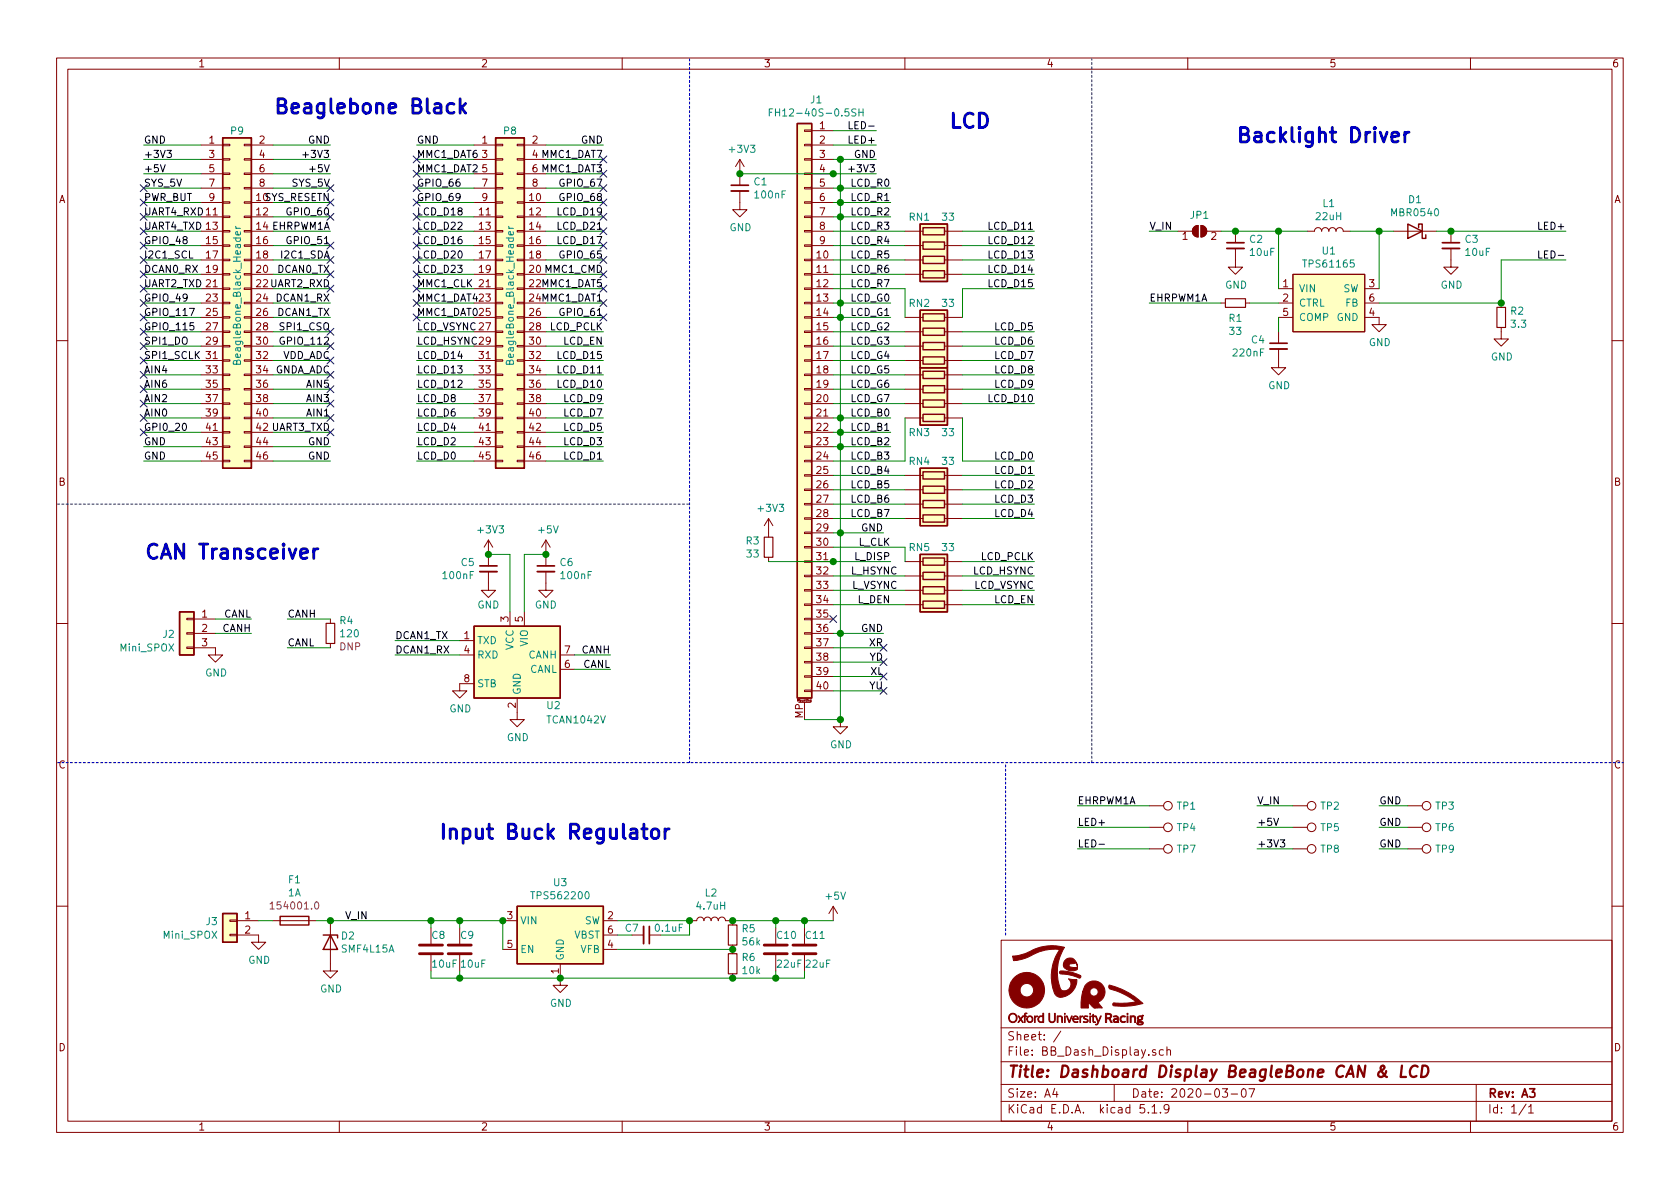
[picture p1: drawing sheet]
EESchema Schematic File Version 4
EELAYER 30 0
EELAYER END
$Descr A4 11693 8268
encoding utf-8
Sheet 1 1
Title "Dashboard Display BeagleBone CAN & LCD"
Date "2020-03-07"
Rev "A3"
Comp ""
Comment1 ""
Comment2 ""
Comment3 ""
Comment4 ""
$EndDescr
Wire Wire Line
	1900 1500 2300 1500
Wire Wire Line
	1000 1700 1400 1700
Wire Wire Line
	1000 2200 1400 2200
Wire Wire Line
	1000 2100 1400 2100
Wire Wire Line
	1000 2300 1400 2300
Wire Wire Line
	2900 1300 3300 1300
Wire Wire Line
	3800 1300 4200 1300
Wire Wire Line
	3800 1800 4200 1800
Wire Wire Line
	3800 1700 4200 1700
Wire Wire Line
	3800 1600 4200 1600
Wire Wire Line
	3800 1500 4200 1500
Wire Wire Line
	3800 1400 4200 1400
Wire Wire Line
	2900 1400 3300 1400
Wire Wire Line
	2900 1500 3300 1500
Wire Wire Line
	2900 1700 3300 1700
Wire Wire Line
	2900 1800 3300 1800
Text Label 1000 1700 0    50   ~ 0
GPIO_48
Text Label 2300 1500 2    50   ~ 0
GPIO_60
Text Label 1000 2100 0    50   ~ 0
GPIO_49
Text Label 1000 2200 0    50   ~ 0
GPIO_117
Text Label 1000 2300 0    50   ~ 0
GPIO_115
Text Label 2300 2400 2    50   ~ 0
GPIO_112
Text Label 2900 1300 0    50   ~ 0
GPIO_66
Text Label 2900 1400 0    50   ~ 0
GPIO_69
Text Label 2900 1500 0    50   ~ 0
LCD_D18
Text Label 2900 1700 0    50   ~ 0
LCD_D16
Text Label 2900 1800 0    50   ~ 0
LCD_D20
Text Label 4200 1300 2    50   ~ 0
GPIO_67
Text Label 4200 1400 2    50   ~ 0
GPIO_68
Text Label 4200 1500 2    50   ~ 0
LCD_D19
Text Label 4200 1600 2    50   ~ 0
LCD_D21
Text Label 4200 1700 2    50   ~ 0
LCD_D17
Text Label 4200 1800 2    50   ~ 0
GPIO_65
Text Label 4200 2200 2    50   ~ 0
GPIO_61
Wire Wire Line
	1000 2000 1400 2000
Wire Wire Line
	1000 1600 1400 1600
Wire Wire Line
	1000 1500 1400 1500
Wire Wire Line
	1000 2400 1400 2400
Wire Wire Line
	1000 2500 1400 2500
Wire Wire Line
	1000 2600 1400 2600
Wire Wire Line
	1000 2700 1400 2700
Wire Wire Line
	1000 2800 1400 2800
Wire Wire Line
	1000 2900 1400 2900
Wire Wire Line
	1000 3000 1400 3000
Wire Wire Line
	1900 3000 2300 3000
Wire Wire Line
	1900 2900 2300 2900
Wire Wire Line
	1900 2800 2300 2800
Wire Wire Line
	1900 2700 2300 2700
Wire Wire Line
	1900 2300 2300 2300
Wire Wire Line
	1900 2200 2300 2200
Wire Wire Line
	1900 2100 2300 2100
Wire Wire Line
	1900 2000 2300 2000
Wire Wire Line
	1900 1700 2300 1700
Wire Wire Line
	1900 1600 2300 1600
Text Label 2300 1600 2    50   ~ 0
EHRPWM1A
Text Label 2300 1700 2    50   ~ 0
GPIO_51
Wire Wire Line
	2900 1600 3300 1600
Wire Wire Line
	2900 1200 3300 1200
Wire Wire Line
	2900 1100 3300 1100
Wire Wire Line
	3800 1100 4200 1100
Wire Wire Line
	3800 1200 4200 1200
Wire Wire Line
	3800 1900 4200 1900
Wire Wire Line
	3800 2000 4200 2000
Wire Wire Line
	2900 2100 3300 2100
Wire Wire Line
	2900 2000 3300 2000
Wire Wire Line
	2900 1900 3300 1900
Wire Wire Line
	2900 2200 3300 2200
Text Label 2900 1600 0    50   ~ 0
LCD_D22
Text Label 2900 1900 0    50   ~ 0
LCD_D23
Text Label 4200 1900 2    50   ~ 0
MMC1_CMD
Text Label 4200 2000 2    50   ~ 0
MMC1_DAT5
Text Label 4200 2100 2    50   ~ 0
MMC1_DAT1
Text Label 2900 2100 0    50   ~ 0
MMC1_DAT4
Text Label 2900 2200 0    50   ~ 0
MMC1_DAT0
Text Label 2900 2000 0    50   ~ 0
MMC1_CLK
Text Label 4200 1100 2    50   ~ 0
MMC1_DAT7
Text Label 4200 1200 2    50   ~ 0
MMC1_DAT3
Text Label 2900 1100 0    50   ~ 0
MMC1_DAT6
Text Label 2900 1200 0    50   ~ 0
MMC1_DAT2
Text Label 2300 2000 2    50   ~ 0
UART2_RXD
Text Label 2300 2100 2    50   ~ 0
DCAN1_RX
Text Label 2300 2200 2    50   ~ 0
DCAN1_TX
Text Label 2300 2300 2    50   ~ 0
SPI1_CSO
Text Label 1000 1500 0    50   ~ 0
UART4_RXD
Text Label 1000 1600 0    50   ~ 0
UART4_TXD
Text Label 1000 2000 0    50   ~ 0
UART2_TXD
Text Label 1000 2400 0    50   ~ 0
SPI1_DO
Text Label 1000 2500 0    50   ~ 0
SPI1_SCLK
Text Label 1000 2600 0    50   ~ 0
AIN4
Text Label 1000 2700 0    50   ~ 0
AIN6
Text Label 1000 2800 0    50   ~ 0
AIN2
Text Label 1000 2900 0    50   ~ 0
AIN0
Text Label 1000 3000 0    50   ~ 0
GPI0_20
Text Label 2300 3000 2    50   ~ 0
UART3_TXD
Text Label 2300 2900 2    50   ~ 0
AIN1
Text Label 2300 2800 2    50   ~ 0
AIN3
Text Label 2300 2700 2    50   ~ 0
AIN5
Wire Wire Line
	4200 2100 3800 2100
Wire Wire Line
	3800 2200 4200 2200
NoConn ~ 2300 2700
NoConn ~ 1000 2700
NoConn ~ 1000 2600
NoConn ~ 2300 3000
NoConn ~ 4200 1900
NoConn ~ 4200 2100
NoConn ~ 4200 2000
NoConn ~ 2900 2000
NoConn ~ 2900 2100
NoConn ~ 2900 2200
NoConn ~ 2300 2300
NoConn ~ 1000 2500
NoConn ~ 1000 2400
NoConn ~ 4200 1200
NoConn ~ 4200 1100
NoConn ~ 2900 1200
NoConn ~ 2900 1100
NoConn ~ 1000 3000
Wire Wire Line
	1000 1900 1400 1900
Text Label 1000 1900 0    50   ~ 0
DCAN0_RX
Wire Wire Line
	1900 1900 2300 1900
Text Label 2300 1900 2    50   ~ 0
DCAN0_TX
Wire Wire Line
	1400 1800 1000 1800
Wire Wire Line
	1900 1800 2300 1800
Text Label 2300 1800 2    50   ~ 0
I2C1_SDA
Text Label 1000 1800 0    50   ~ 0
I2C1_SCL
NoConn ~ 4200 1300
Wire Wire Line
	1900 2400 2300 2400
Text Label 6200 2100 2    50   ~ 0
LCD_G0
Text Label 6200 2200 2    50   ~ 0
LCD_G1
Text Label 6200 2300 2    50   ~ 0
LCD_G2
Text Label 6200 2400 2    50   ~ 0
LCD_G3
Text Label 6200 2500 2    50   ~ 0
LCD_G4
Text Label 6200 2600 2    50   ~ 0
LCD_G5
Text Label 6200 2700 2    50   ~ 0
LCD_G6
Text Label 6200 2800 2    50   ~ 0
LCD_G7
Text Label 6200 2900 2    50   ~ 0
LCD_B0
Text Label 6200 3000 2    50   ~ 0
LCD_B1
Text Label 6200 3100 2    50   ~ 0
LCD_B2
Text Label 6200 3200 2    50   ~ 0
LCD_B3
Text Label 6200 3300 2    50   ~ 0
LCD_B4
Text Label 6200 3400 2    50   ~ 0
LCD_B5
Text Label 6200 3500 2    50   ~ 0
LCD_B6
Text Label 6200 3600 2    50   ~ 0
LCD_B7
Text Label 6200 3800 2    50   ~ 0
L_CLK
Text Label 6200 3900 2    50   ~ 0
L_DISP
Text Label 6250 4000 2    50   ~ 0
L_HSYNC
Text Label 6250 4100 2    50   ~ 0
L_VSYNC
Text Label 6200 4200 2    50   ~ 0
L_DEN
NoConn ~ 5800 4300
Wire Wire Line
	6100 900  5800 900 
Wire Wire Line
	6100 1000 5800 1000
Wire Wire Line
	6200 1300 5850 1300
Wire Wire Line
	6200 1400 5850 1400
Wire Wire Line
	6200 2100 5850 2100
Wire Wire Line
	6200 2200 5850 2200
Wire Wire Line
	6200 2900 5850 2900
Wire Wire Line
	6200 3000 5850 3000
Wire Wire Line
	6200 3100 5850 3100
Wire Wire Line
	6150 3700 5850 3700
Wire Wire Line
	3800 1000 4200 1000
Wire Wire Line
	3300 1000 2900 1000
Wire Wire Line
	2300 1000 1900 1000
Wire Wire Line
	1900 1100 2300 1100
Wire Wire Line
	1900 1200 2300 1200
Wire Wire Line
	2300 1300 1900 1300
Wire Wire Line
	1000 1000 1400 1000
Wire Wire Line
	1400 1100 1000 1100
Wire Wire Line
	1400 1200 1000 1200
Wire Wire Line
	1000 1300 1400 1300
Text Label 1000 1400 0    50   ~ 0
PWR_BUT
Wire Wire Line
	1400 1400 1000 1400
Text Label 2300 1400 2    50   ~ 0
SYS_RESETN
Wire Wire Line
	2300 1400 1900 1400
Wire Wire Line
	2300 3100 1900 3100
Wire Wire Line
	2300 3200 1900 3200
Wire Wire Line
	1000 3100 1400 3100
Wire Wire Line
	1000 3200 1400 3200
Text Label 2300 2500 2    50   ~ 0
VDD_ADC
Text Label 2300 2600 2    50   ~ 0
GNDA_ADC
Wire Wire Line
	2300 2600 1900 2600
Wire Wire Line
	1900 2500 2300 2500
NoConn ~ 2300 2500
NoConn ~ 2300 2600
Text Label 2900 2300 0    50   ~ 0
LCD_VSYNC
Text Label 2900 2400 0    50   ~ 0
LCD_HSYNC
Wire Wire Line
	2900 2300 3300 2300
Wire Wire Line
	3300 2400 2900 2400
Text Label 4200 3200 2    50   ~ 0
LCD_D1
Wire Wire Line
	4200 3200 3800 3200
Text Label 4200 2500 2    50   ~ 0
LCD_D15
Wire Wire Line
	4200 2500 3800 2500
Text Label 4200 2600 2    50   ~ 0
LCD_D11
Wire Wire Line
	4200 2600 3800 2600
Text Label 4200 2700 2    50   ~ 0
LCD_D10
Wire Wire Line
	4200 2700 3800 2700
Text Label 4200 2800 2    50   ~ 0
LCD_D9
Wire Wire Line
	4200 2800 3800 2800
Text Label 4200 2900 2    50   ~ 0
LCD_D7
Wire Wire Line
	4200 2900 3800 2900
Text Label 4200 3000 2    50   ~ 0
LCD_D5
Wire Wire Line
	4200 3000 3800 3000
Text Label 4200 3100 2    50   ~ 0
LCD_D3
Wire Wire Line
	4200 3100 3800 3100
Text Label 2900 3200 0    50   ~ 0
LCD_D0
Wire Wire Line
	2900 3200 3300 3200
Text Label 2900 2500 0    50   ~ 0
LCD_D14
Wire Wire Line
	2900 2500 3300 2500
Text Label 2900 2600 0    50   ~ 0
LCD_D13
Wire Wire Line
	2900 2600 3300 2600
Text Label 2900 2700 0    50   ~ 0
LCD_D12
Wire Wire Line
	2900 2700 3300 2700
Text Label 2900 2800 0    50   ~ 0
LCD_D8
Wire Wire Line
	2900 2800 3300 2800
Text Label 2900 2900 0    50   ~ 0
LCD_D6
Wire Wire Line
	2900 2900 3300 2900
Text Label 2900 3000 0    50   ~ 0
LCD_D4
Wire Wire Line
	2900 3000 3300 3000
Text Label 2900 3100 0    50   ~ 0
LCD_D2
Wire Wire Line
	2900 3100 3300 3100
Text Label 4200 2400 2    50   ~ 0
LCD_EN
Text Label 4200 2300 2    50   ~ 0
LCD_PCLK
Wire Wire Line
	4200 2300 3800 2300
Wire Wire Line
	3800 2400 4200 2400
NoConn ~ 4200 2200
NoConn ~ 4200 1800
NoConn ~ 2900 1300
NoConn ~ 2900 1400
NoConn ~ 4200 1400
NoConn ~ 1000 1400
NoConn ~ 2300 1400
NoConn ~ 2300 1500
NoConn ~ 1000 1500
NoConn ~ 1000 1600
NoConn ~ 1000 1700
NoConn ~ 2300 1700
NoConn ~ 2300 1800
NoConn ~ 1000 1800
NoConn ~ 2300 2000
NoConn ~ 1000 2000
NoConn ~ 1000 1900
NoConn ~ 2300 1900
NoConn ~ 2300 2400
NoConn ~ 1000 2300
NoConn ~ 1000 2100
NoConn ~ 1000 2200
Text Label 7200 3200 2    50   ~ 0
LCD_D0
Text Label 7200 3300 2    50   ~ 0
LCD_D1
Text Label 7200 3400 2    50   ~ 0
LCD_D2
Text Label 7200 3500 2    50   ~ 0
LCD_D3
Text Label 7200 3600 2    50   ~ 0
LCD_D4
Text Label 7200 2300 2    50   ~ 0
LCD_D5
Text Label 7200 2400 2    50   ~ 0
LCD_D6
Text Label 7200 2500 2    50   ~ 0
LCD_D7
Text Label 7200 2600 2    50   ~ 0
LCD_D8
Text Label 7200 2700 2    50   ~ 0
LCD_D9
Text Label 7200 2800 2    50   ~ 0
LCD_D10
Text Label 7200 1600 2    50   ~ 0
LCD_D11
Text Label 7200 1700 2    50   ~ 0
LCD_D12
Text Label 7200 1800 2    50   ~ 0
LCD_D13
Text Label 7200 1900 2    50   ~ 0
LCD_D14
Text Label 7200 2000 2    50   ~ 0
LCD_D15
$Comp
L power:+3V3 #PWR08
U 1 1
P 5350 3700
F 0 "#PWR08" H 5350 3550 50  0001 C CNN
F 1 "+3V3" H 5365 3873 50  0000 C CNN
F 2 "" H 5350 3700 50  0001 C CNN
F 3 "" H 5350 3700 50  0001 C CNN
	1    5350 3700
	1    0    0    -1  
$EndComp
Text Label 7200 3900 2    50   ~ 0
LCD_PCLK
Text Label 7200 4000 2    50   ~ 0
LCD_HSYNC
Text Label 7200 4100 2    50   ~ 0
LCD_VSYNC
Text Label 7200 4200 2    50   ~ 0
LCD_EN
$Comp
L power:GND #PWR02
U 1 1
P 5150 1400
F 0 "#PWR02" H 5150 1150 50  0001 C CNN
F 1 "GND" H 5155 1227 50  0000 C CNN
F 2 "" H 5150 1400 50  0001 C CNN
F 3 "" H 5150 1400 50  0001 C CNN
	1    5150 1400
	1    0    0    -1  
$EndComp
$Comp
L power:+3V3 #PWR01
U 1 1
P 5150 1200
F 0 "#PWR01" H 5150 1050 50  0001 C CNN
F 1 "+3V3" H 5165 1373 50  0000 C CNN
F 2 "" H 5150 1200 50  0001 C CNN
F 3 "" H 5150 1200 50  0001 C CNN
	1    5150 1200
	1    0    0    -1  
$EndComp
Connection ~ 5150 1200
Text Notes 1900 800  0    100  ~ 20
Beaglebone Black
Text Notes 6600 900  0    100  ~ 20
LCD
Wire Notes Line
	7600 5300 7600 400 
Wire Notes Line
	400  3500 4800 3500
Wire Notes Line
	400  5300 11300 5300
Text Notes 3050 5850 0    100  ~ 20
Input Buck Regulator
Wire Notes Line
	7000 6500 7000 5300
Wire Wire Line
	7500 5600 8000 5600
Text Label 7500 5600 0    50   ~ 0
EHRPWM1A
Text Label 7500 5900 0    50   ~ 0
LED-
Text Label 7500 5750 0    50   ~ 0
LED+
Wire Wire Line
	8000 5750 7500 5750
Wire Wire Line
	7500 5900 8000 5900
Text Label 2300 3200 2    50   ~ 0
GND
Text Label 2300 3100 2    50   ~ 0
GND
Text Label 1000 3200 0    50   ~ 0
GND
Text Label 1000 3100 0    50   ~ 0
GND
Text Label 2300 1100 2    50   ~ 0
+3V3
Text Label 2300 1200 2    50   ~ 0
+5V
Text Label 2300 1300 2    50   ~ 0
SYS_5V
Text Label 1000 1300 0    50   ~ 0
SYS_5V
Text Label 1000 1200 0    50   ~ 0
+5V
Text Label 1000 1100 0    50   ~ 0
+3V3
Text Label 1000 1000 0    50   ~ 0
GND
Text Label 2900 1000 0    50   ~ 0
GND
Text Label 4200 1000 2    50   ~ 0
GND
Text Label 2300 1000 2    50   ~ 0
GND
Text Label 6100 1000 2    50   ~ 0
LED+
Text Label 6100 900  2    50   ~ 0
LED-
Text Label 6100 1100 2    50   ~ 0
GND
Text Label 6100 1200 2    50   ~ 0
+3V3
Text Label 6150 3700 2    50   ~ 0
GND
Text Label 6150 4400 2    50   ~ 0
GND
Text Label 8750 5750 0    50   ~ 0
+5V
Text Label 8750 5900 0    50   ~ 0
+3V3
Text Label 9600 5600 0    50   ~ 0
GND
Wire Wire Line
	9000 5600 8750 5600
Wire Wire Line
	8750 5750 9000 5750
Wire Wire Line
	9000 5900 8750 5900
Wire Wire Line
	9800 5600 9600 5600
Text Label 9600 5750 0    50   ~ 0
GND
Wire Wire Line
	9800 5750 9600 5750
Text Label 9600 5900 0    50   ~ 0
GND
Wire Wire Line
	9800 5900 9600 5900
Wire Notes Line
	4800 400  4800 5300
Wire Wire Line
	6100 1200 5800 1200
Connection ~ 5800 1200
Wire Wire Line
	5800 3900 5350 3900
Connection ~ 5800 3900
Wire Wire Line
	6100 1100 5850 1100
Wire Wire Line
	6150 4400 5850 4400
Text Label 6150 4500 2    50   ~ 0
XR
Text Label 6150 4600 2    50   ~ 0
YD
Text Label 6150 4700 2    50   ~ 0
XL
Text Label 6150 4800 2    50   ~ 0
YU
$Comp
L power:GND #PWR016
U 1 1
P 5850 5000
F 0 "#PWR016" H 5850 4750 50  0001 C CNN
F 1 "GND" H 5855 4827 50  0000 C CNN
F 2 "" H 5850 5000 50  0001 C CNN
F 3 "" H 5850 5000 50  0001 C CNN
	1    5850 5000
	1    0    0    -1  
$EndComp
NoConn ~ 1000 2800
NoConn ~ 1000 2900
NoConn ~ 2300 2900
NoConn ~ 2300 2800
NoConn ~ 2900 1500
NoConn ~ 2900 1600
NoConn ~ 2900 1700
NoConn ~ 2900 1800
NoConn ~ 2900 1900
NoConn ~ 4200 1700
NoConn ~ 4200 1600
NoConn ~ 4200 1500
NoConn ~ 1000 1300
NoConn ~ 2300 1300
Text Label 6200 2000 2    50   ~ 0
LCD_R7
Text Label 6200 1900 2    50   ~ 0
LCD_R6
Text Label 6200 1800 2    50   ~ 0
LCD_R5
Text Label 6200 1700 2    50   ~ 0
LCD_R4
Text Label 6200 1600 2    50   ~ 0
LCD_R3
Text Label 6200 1500 2    50   ~ 0
LCD_R2
Text Label 6200 1400 2    50   ~ 0
LCD_R1
Text Label 6200 1300 2    50   ~ 0
LCD_R0
Wire Wire Line
	6150 4500 5800 4500
Wire Wire Line
	5800 4600 6150 4600
Wire Wire Line
	6150 4700 5800 4700
Wire Wire Line
	5800 4800 6150 4800
NoConn ~ 6150 4500
NoConn ~ 6150 4600
NoConn ~ 6150 4700
NoConn ~ 6150 4800
Wire Wire Line
	6700 1600 7200 1600
Wire Wire Line
	5800 1600 6300 1600
Wire Wire Line
	5800 1700 6300 1700
Wire Wire Line
	5800 1800 6300 1800
Wire Wire Line
	6700 1900 7200 1900
Wire Wire Line
	6700 1800 7200 1800
Wire Wire Line
	6700 1700 7200 1700
Wire Wire Line
	6200 1500 5850 1500
Wire Wire Line
	5800 1900 6300 1900
Wire Wire Line
	6300 2000 6300 2200
Wire Wire Line
	5800 2000 6300 2000
Wire Wire Line
	5800 2300 6300 2300
Wire Wire Line
	5800 2400 6300 2400
Wire Wire Line
	5800 2500 6300 2500
Wire Wire Line
	6700 2500 7200 2500
Wire Wire Line
	6700 2400 7200 2400
Wire Wire Line
	6700 2300 7200 2300
Wire Wire Line
	5800 2600 6300 2600
Wire Wire Line
	5800 2700 6300 2700
Wire Wire Line
	5800 2800 6300 2800
Wire Wire Line
	6700 2800 7200 2800
Wire Wire Line
	6700 2700 7200 2700
Wire Wire Line
	6700 2600 7200 2600
Wire Wire Line
	6300 3200 6300 2900
Wire Wire Line
	5800 3200 6300 3200
Wire Wire Line
	6700 2900 6700 3200
Wire Wire Line
	6700 3200 7200 3200
Wire Wire Line
	6700 3300 7200 3300
Wire Wire Line
	5800 3600 6300 3600
Wire Wire Line
	6700 3600 7200 3600
Wire Wire Line
	6700 3500 7200 3500
Wire Wire Line
	6700 3400 7200 3400
Wire Wire Line
	5800 3300 6300 3300
Wire Wire Line
	5800 3400 6300 3400
Wire Wire Line
	5800 3500 6300 3500
Wire Wire Line
	6700 2200 6700 2000
Wire Wire Line
	6700 2000 7200 2000
Wire Wire Line
	6700 3900 7200 3900
Wire Wire Line
	6700 4000 7200 4000
Wire Wire Line
	6700 4100 7200 4100
Wire Wire Line
	6700 4200 7200 4200
Wire Wire Line
	6300 3900 6300 3800
Wire Wire Line
	5800 3800 6300 3800
Wire Wire Line
	5800 4000 6300 4000
Wire Wire Line
	5800 4100 6300 4100
Wire Wire Line
	5800 4200 6300 4200
Wire Wire Line
	5800 3900 6200 3900
Connection ~ 5850 1300
Wire Wire Line
	5850 1300 5800 1300
Wire Wire Line
	5850 1300 5850 1400
Wire Wire Line
	5850 5000 5600 5000
Connection ~ 5850 5000
Connection ~ 5850 1400
Wire Wire Line
	5850 1400 5800 1400
Wire Wire Line
	5850 1400 5850 1500
Connection ~ 5850 1500
Wire Wire Line
	5850 1500 5800 1500
Wire Wire Line
	5850 1500 5850 2100
Connection ~ 5850 2100
Wire Wire Line
	5850 2100 5800 2100
Wire Wire Line
	5850 2100 5850 2200
Connection ~ 5850 2200
Wire Wire Line
	5850 2200 5800 2200
Wire Wire Line
	5850 2200 5850 2900
Connection ~ 5850 2900
Wire Wire Line
	5850 2900 5800 2900
Wire Wire Line
	5850 2900 5850 3000
Connection ~ 5850 3000
Wire Wire Line
	5850 3000 5800 3000
Wire Wire Line
	5850 3000 5850 3100
Connection ~ 5850 3100
Wire Wire Line
	5850 3100 5800 3100
Wire Wire Line
	5850 3100 5850 3700
Connection ~ 5850 3700
Wire Wire Line
	5850 3700 5800 3700
Wire Wire Line
	5850 3700 5850 4400
Connection ~ 5850 4400
Wire Wire Line
	5850 4400 5800 4400
Wire Wire Line
	5850 4400 5850 5000
Wire Wire Line
	5850 1300 5850 1100
Connection ~ 5850 1100
Wire Wire Line
	5850 1100 5800 1100
Wire Wire Line
	5150 1200 5800 1200
Wire Wire Line
	4800 6400 4800 6500
Wire Wire Line
	4800 6500 4600 6500
Wire Wire Line
	4400 6500 4300 6500
Wire Wire Line
	4800 6400 4300 6400
Connection ~ 4800 6400
Wire Wire Line
	5100 6600 4300 6600
Connection ~ 5100 6600
Wire Wire Line
	3500 6600 3500 6400
Connection ~ 5100 6400
Wire Wire Line
	3900 6800 5100 6800
Connection ~ 5100 6800
Wire Wire Line
	5100 6800 5400 6800
$Comp
L power:+5V #PWR017
U 1 1
P 5800 6400
F 0 "#PWR017" H 5800 6250 50  0001 C CNN
F 1 "+5V" H 5815 6573 50  0000 C CNN
F 2 "" H 5800 6400 50  0001 C CNN
F 3 "" H 5800 6400 50  0001 C CNN
	1    5800 6400
	1    0    0    -1  
$EndComp
Wire Wire Line
	5600 6800 5400 6800
Connection ~ 5400 6800
Wire Wire Line
	5400 6800 5400 6750
Wire Wire Line
	5600 6750 5600 6800
Wire Wire Line
	5100 6400 5400 6400
Wire Wire Line
	5600 6450 5600 6400
Connection ~ 5600 6400
Wire Wire Line
	5600 6400 5800 6400
Wire Wire Line
	5400 6450 5400 6400
Connection ~ 5400 6400
Wire Wire Line
	5400 6400 5600 6400
Connection ~ 3500 6400
Wire Wire Line
	3000 6400 3200 6400
Wire Wire Line
	3200 6400 3200 6450
Connection ~ 3200 6400
Wire Wire Line
	3200 6400 3500 6400
Wire Wire Line
	3000 6400 3000 6450
Wire Wire Line
	3900 6800 3200 6800
Wire Wire Line
	3200 6800 3200 6750
Connection ~ 3900 6800
Wire Wire Line
	3000 6800 3000 6750
Wire Wire Line
	3000 6800 3200 6800
Connection ~ 3200 6800
$Comp
L power:GND #PWR020
U 1 1
P 3900 6800
F 0 "#PWR020" H 3900 6550 50  0001 C CNN
F 1 "GND" H 3905 6627 50  0000 C CNN
F 2 "" H 3900 6800 50  0001 C CNN
F 3 "" H 3900 6800 50  0001 C CNN
	1    3900 6800
	1    0    0    -1  
$EndComp
Wire Wire Line
	1900 6400 1800 6400
Wire Wire Line
	2300 6400 2200 6400
Wire Wire Line
	2300 6400 3000 6400
Connection ~ 2300 6400
Connection ~ 3000 6400
$Comp
L power:GND #PWR018
U 1 1
P 1800 6500
F 0 "#PWR018" H 1800 6250 50  0001 C CNN
F 1 "GND" H 1805 6327 50  0000 C CNN
F 2 "" H 1800 6500 50  0001 C CNN
F 3 "" H 1800 6500 50  0001 C CNN
	1    1800 6500
	1    0    0    -1  
$EndComp
$Comp
L power:GND #PWR019
U 1 1
P 2300 6700
F 0 "#PWR019" H 2300 6450 50  0001 C CNN
F 1 "GND" H 2305 6527 50  0000 C CNN
F 2 "" H 2300 6700 50  0001 C CNN
F 3 "" H 2300 6700 50  0001 C CNN
	1    2300 6700
	1    0    0    -1  
$EndComp
Text Label 2400 6400 0    50   ~ 0
V_IN
$Comp
L power:GND #PWR03
U 1 1
P 8600 1800
F 0 "#PWR03" H 8600 1550 50  0001 C CNN
F 1 "GND" H 8605 1627 50  0000 C CNN
F 2 "" H 8600 1800 50  0001 C CNN
F 3 "" H 8600 1800 50  0001 C CNN
	1    8600 1800
	1    0    0    -1  
$EndComp
Text Label 8000 2100 0    50   ~ 0
EHRPWM1A
Wire Wire Line
	8900 2100 8700 2100
Text Notes 8600 1000 0    100  ~ 20
Backlight Driver
Text Label 10900 1800 2    50   ~ 0
LED-
Text Label 10900 1600 2    50   ~ 0
LED+
Wire Wire Line
	9600 1600 9600 2000
Wire Wire Line
	8500 1600 8600 1600
Connection ~ 8900 1600
Wire Wire Line
	9600 1600 9400 1600
Wire Wire Line
	8900 1600 9100 1600
Connection ~ 8600 1600
Wire Wire Line
	8600 1600 8900 1600
Wire Wire Line
	8900 1600 8900 2000
$Comp
L power:GND #PWR05
U 1 1
P 9600 2200
F 0 "#PWR05" H 9600 1950 50  0001 C CNN
F 1 "GND" H 9605 2027 50  0000 C CNN
F 2 "" H 9600 2200 50  0001 C CNN
F 3 "" H 9600 2200 50  0001 C CNN
	1    9600 2200
	1    0    0    -1  
$EndComp
$Comp
L power:GND #PWR07
U 1 1
P 8900 2500
F 0 "#PWR07" H 8900 2250 50  0001 C CNN
F 1 "GND" H 8905 2327 50  0000 C CNN
F 2 "" H 8900 2500 50  0001 C CNN
F 3 "" H 8900 2500 50  0001 C CNN
	1    8900 2500
	1    0    0    -1  
$EndComp
Wire Wire Line
	8000 2100 8500 2100
Connection ~ 10100 1600
$Comp
L power:GND #PWR04
U 1 1
P 10100 1800
F 0 "#PWR04" H 10100 1550 50  0001 C CNN
F 1 "GND" H 10105 1627 50  0000 C CNN
F 2 "" H 10100 1800 50  0001 C CNN
F 3 "" H 10100 1800 50  0001 C CNN
	1    10100 1800
	1    0    0    -1  
$EndComp
Wire Wire Line
	10100 1600 10900 1600
Wire Wire Line
	8900 2300 8900 2200
Wire Wire Line
	10900 1800 10450 1800
Wire Wire Line
	10450 1800 10450 2100
Wire Wire Line
	9600 2100 10450 2100
Connection ~ 10450 2100
$Comp
L power:GND #PWR06
U 1 1
P 10450 2300
F 0 "#PWR06" H 10450 2050 50  0001 C CNN
F 1 "GND" H 10455 2127 50  0000 C CNN
F 2 "" H 10450 2300 50  0001 C CNN
F 3 "" H 10450 2300 50  0001 C CNN
	1    10450 2300
	1    0    0    -1  
$EndComp
Wire Wire Line
	10000 1600 10100 1600
Wire Wire Line
	9700 1600 9600 1600
Connection ~ 9600 1600
Text Label 8000 1600 0    50   ~ 0
V_IN
Wire Wire Line
	8000 1600 8200 1600
Text Label 2750 4550 0    50   ~ 0
DCAN1_RX
Text Label 2750 4450 0    50   ~ 0
DCAN1_TX
$Comp
L power:+5V #PWR010
U 1 1
P 3800 3850
F 0 "#PWR010" H 3800 3700 50  0001 C CNN
F 1 "+5V" H 3815 4023 50  0000 C CNN
F 2 "" H 3800 3850 50  0001 C CNN
F 3 "" H 3800 3850 50  0001 C CNN
	1    3800 3850
	1    0    0    -1  
$EndComp
Text Label 1750 4400 2    50   ~ 0
CANH
Text Label 1750 4300 2    50   ~ 0
CANL
Wire Wire Line
	1750 4400 1500 4400
Wire Wire Line
	1750 4300 1500 4300
Text Notes 1000 3900 0    100  ~ 20
CAN Transceiver
Wire Wire Line
	3800 3850 3650 3850
Wire Wire Line
	3650 3850 3650 4250
$Comp
L power:GND #PWR012
U 1 1
P 3800 4050
F 0 "#PWR012" H 3800 3800 50  0001 C CNN
F 1 "GND" H 3800 3900 50  0000 C CNN
F 2 "" H 3800 4050 50  0001 C CNN
F 3 "" H 3800 4050 50  0001 C CNN
	1    3800 4050
	1    0    0    -1  
$EndComp
$Comp
L power:GND #PWR011
U 1 1
P 3400 4050
F 0 "#PWR011" H 3400 3800 50  0001 C CNN
F 1 "GND" H 3400 3900 50  0000 C CNN
F 2 "" H 3400 4050 50  0001 C CNN
F 3 "" H 3400 4050 50  0001 C CNN
	1    3400 4050
	1    0    0    -1  
$EndComp
$Comp
L power:+3V3 #PWR09
U 1 1
P 3400 3850
F 0 "#PWR09" H 3400 3700 50  0001 C CNN
F 1 "+3V3" H 3415 4023 50  0000 C CNN
F 2 "" H 3400 3850 50  0001 C CNN
F 3 "" H 3400 3850 50  0001 C CNN
	1    3400 3850
	1    0    0    -1  
$EndComp
Wire Wire Line
	4250 4650 4000 4650
Wire Wire Line
	4000 4550 4250 4550
Text Label 4250 4650 2    50   ~ 0
CANL
Text Label 4250 4550 2    50   ~ 0
CANH
Wire Wire Line
	2000 4500 2300 4500
Wire Wire Line
	2300 4300 2000 4300
Text Label 2000 4500 0    50   ~ 0
CANL
Text Label 2000 4300 0    50   ~ 0
CANH
$Comp
L power:GND #PWR015
U 1 1
P 3600 4950
F 0 "#PWR015" H 3600 4700 50  0001 C CNN
F 1 "GND" H 3605 4777 50  0000 C CNN
F 2 "" H 3600 4950 50  0001 C CNN
F 3 "" H 3600 4950 50  0001 C CNN
	1    3600 4950
	1    0    0    -1  
$EndComp
$Comp
L power:GND #PWR013
U 1 1
P 1500 4500
F 0 "#PWR013" H 1500 4250 50  0001 C CNN
F 1 "GND" H 1505 4327 50  0000 C CNN
F 2 "" H 1500 4500 50  0001 C CNN
F 3 "" H 1500 4500 50  0001 C CNN
	1    1500 4500
	1    0    0    -1  
$EndComp
Wire Wire Line
	2750 4450 3200 4450
Wire Wire Line
	2750 4550 3200 4550
$Comp
L power:GND #PWR014
U 1 1
P 3200 4750
F 0 "#PWR014" H 3200 4500 50  0001 C CNN
F 1 "GND" H 3205 4577 50  0000 C CNN
F 2 "" H 3200 4750 50  0001 C CNN
F 3 "" H 3200 4750 50  0001 C CNN
	1    3200 4750
	1    0    0    -1  
$EndComp
Wire Wire Line
	3550 4250 3550 3850
Wire Wire Line
	3550 3850 3400 3850
Connection ~ 3400 3850
Connection ~ 3800 3850
$Comp
L Connector_Generic:Conn_02x23_Odd_Even P8
U 1 1
P 3500 2100
F 0 "P8" H 3550 3300 50  0000 C CNN
F 1 "BeagleBone_Black_Header" V 3550 2150 50  0000 C CNN
F 2 "project:PinHeader_2x23_P2.54mm_Vertical_Flip" H 3500 1250 60  0001 C CNN
F 3 "" H 3500 1250 60  0000 C CNN
F 4 "" H 3500 2100 50  0001 C CNN "Part"
	1    3500 2100
	1    0    0    -1  
$EndComp
$Comp
L Connector_Generic:Conn_02x23_Odd_Even P9
U 1 1
P 1600 2100
F 0 "P9" H 1650 3300 50  0000 C CNN
F 1 "BeagleBone_Black_Header" V 1650 2150 50  0000 C CNN
F 2 "project:PinHeader_2x23_P2.54mm_Vertical_Flip" H 1600 1250 60  0001 C CNN
F 3 "" H 1600 1250 60  0000 C CNN
F 4 "" H 1600 2100 50  0001 C CNN "Part"
	1    1600 2100
	1    0    0    -1  
$EndComp
$Comp
L Connector_Generic:Conn_01x03 J2
U 1 1
P 1300 4400
F 0 "J2" H 1380 4396 50  0000 L CNN
F 1 "Mini_SPOX" H 1380 4301 50  0000 L CNN
F 2 "Connector_Molex:Molex_SPOX_5268-03A_1x03_P2.50mm_Horizontal" H 1300 4400 50  0001 C CNN
F 3 "~" H 1300 4400 50  0001 C CNN
F 4 "22057035" H 1300 4400 50  0001 C CNN "Part"
	1    1300 4400
	-1   0    0    -1  
$EndComp
$Comp
L Device:R_Small R3
U 1 1
P 5350 3800
F 0 "R3" H 5291 3846 50  0000 R CNN
F 1 "33" H 5291 3755 50  0000 R CNN
F 2 "Resistor_SMD:R_0805_2012Metric" H 5350 3800 50  0001 C CNN
F 3 "~" H 5350 3800 50  0001 C CNN
F 4 "" H 5350 3800 50  0001 C CNN "Part"
	1    5350 3800
	1    0    0    -1  
$EndComp
$Comp
L Device:C_Small C2
U 1 1
P 8600 1700
F 0 "C2" H 8692 1746 50  0000 L CNN
F 1 "10uF" H 8692 1655 50  0000 L CNN
F 2 "Capacitor_SMD:C_1206_3216Metric" H 8638 1550 50  0001 C CNN
F 3 "~" H 8600 1700 50  0001 C CNN
F 4 "" H 8600 1700 50  0001 C CNN "Part"
F 5 "25V" H 8600 1700 50  0001 C CNN "Voltage"
F 6 "25V" H 8600 1700 50  0001 C CNN "Comment"
	1    8600 1700
	1    0    0    -1  
$EndComp
$Comp
L Device:R_Small R1
U 1 1
P 8600 2100
F 0 "R1" V 8704 2100 50  0000 C CNN
F 1 "33" V 8795 2100 50  0000 C CNN
F 2 "Resistor_SMD:R_0805_2012Metric" H 8600 2100 50  0001 C CNN
F 3 "~" H 8600 2100 50  0001 C CNN
F 4 "" H 8600 2100 50  0001 C CNN "Part"
	1    8600 2100
	0    1    1    0   
$EndComp
$Comp
L Device:Fuse F1
U 1 1
P 2050 6400
F 0 "F1" V 1763 6400 50  0000 C CNN
F 1 "1A" V 1854 6400 50  0000 C CNN
F 2 "Fuse:Fuseholder_Littelfuse_Nano2_154x" V 1980 6400 50  0001 C CNN
F 3 "~" H 2050 6400 50  0001 C CNN
F 4 "154001.0" V 1945 6400 50  0000 C CNN "Part"
	1    2050 6400
	0    1    1    0   
$EndComp
$Comp
L Connector:TestPoint TP1
U 1 1
P 8000 5600
F 0 "TP1" V 8000 5788 50  0000 L CNN
F 1 "TestPoint" H 8058 5627 50  0001 L CNN
F 2 "TestPoint:TestPoint_THTPad_D2.0mm_Drill1.0mm" H 8200 5600 50  0001 C CNN
F 3 "~" H 8200 5600 50  0001 C CNN
F 4 "DNP" H 8000 5600 50  0001 C CNN "DNP"
	1    8000 5600
	0    1    1    0   
$EndComp
$Comp
L Connector:TestPoint TP4
U 1 1
P 8000 5750
F 0 "TP4" V 8000 5938 50  0000 L CNN
F 1 "TestPoint" V 8045 5938 50  0001 L CNN
F 2 "TestPoint:TestPoint_THTPad_D2.0mm_Drill1.0mm" H 8200 5750 50  0001 C CNN
F 3 "~" H 8200 5750 50  0001 C CNN
F 4 "DNP" H 8000 5750 50  0001 C CNN "DNP"
	1    8000 5750
	0    1    1    0   
$EndComp
$Comp
L Connector:TestPoint TP7
U 1 1
P 8000 5900
F 0 "TP7" V 8000 6088 50  0000 L CNN
F 1 "TestPoint" V 8045 6088 50  0001 L CNN
F 2 "TestPoint:TestPoint_THTPad_D2.0mm_Drill1.0mm" H 8200 5900 50  0001 C CNN
F 3 "~" H 8200 5900 50  0001 C CNN
F 4 "DNP" H 8000 5900 50  0001 C CNN "DNP"
	1    8000 5900
	0    1    1    0   
$EndComp
$Comp
L Device:D_Zener D2
U 1 1
P 2300 6550
F 0 "D2" V 2254 6620 50  0000 L CNN
F 1 "SMF4L15A" V 2345 6620 50  0000 L CNN
F 2 "Diode_SMD:D_SOD-123" V 2300 6550 50  0001 C CNN
F 3 "~" V 2300 6550 50  0001 C CNN
F 4 "SMF4L15A" V 2300 6550 50  0001 C CNN "Part"
	1    2300 6550
	0    1    1    0   
$EndComp
$Comp
L Connector:TestPoint TP2
U 1 1
P 9000 5600
F 0 "TP2" V 9000 5788 50  0000 L CNN
F 1 "TestPoint" H 9058 5627 50  0001 L CNN
F 2 "TestPoint:TestPoint_THTPad_D2.0mm_Drill1.0mm" H 9200 5600 50  0001 C CNN
F 3 "~" H 9200 5600 50  0001 C CNN
F 4 "DNP" H 9000 5600 50  0001 C CNN "DNP"
	1    9000 5600
	0    1    1    0   
$EndComp
$Comp
L Connector:TestPoint TP5
U 1 1
P 9000 5750
F 0 "TP5" V 9000 5938 50  0000 L CNN
F 1 "TestPoint" V 9045 5938 50  0001 L CNN
F 2 "TestPoint:TestPoint_THTPad_D2.0mm_Drill1.0mm" H 9200 5750 50  0001 C CNN
F 3 "~" H 9200 5750 50  0001 C CNN
F 4 "DNP" H 9000 5750 50  0001 C CNN "DNP"
	1    9000 5750
	0    1    1    0   
$EndComp
$Comp
L Connector:TestPoint TP8
U 1 1
P 9000 5900
F 0 "TP8" V 9000 6088 50  0000 L CNN
F 1 "TestPoint" V 9045 6088 50  0001 L CNN
F 2 "TestPoint:TestPoint_THTPad_D2.0mm_Drill1.0mm" H 9200 5900 50  0001 C CNN
F 3 "~" H 9200 5900 50  0001 C CNN
F 4 "DNP" H 9000 5900 50  0001 C CNN "DNP"
	1    9000 5900
	0    1    1    0   
$EndComp
$Comp
L Connector:TestPoint TP3
U 1 1
P 9800 5600
F 0 "TP3" V 9800 5788 50  0000 L CNN
F 1 "TestPoint" V 9845 5788 50  0001 L CNN
F 2 "TestPoint:TestPoint_THTPad_D2.0mm_Drill1.0mm" H 10000 5600 50  0001 C CNN
F 3 "~" H 10000 5600 50  0001 C CNN
F 4 "DNP" H 9800 5600 50  0001 C CNN "DNP"
	1    9800 5600
	0    1    1    0   
$EndComp
$Comp
L Connector:TestPoint TP6
U 1 1
P 9800 5750
F 0 "TP6" V 9800 5938 50  0000 L CNN
F 1 "TestPoint" V 9845 5938 50  0001 L CNN
F 2 "TestPoint:TestPoint_THTPad_D2.0mm_Drill1.0mm" H 10000 5750 50  0001 C CNN
F 3 "~" H 10000 5750 50  0001 C CNN
F 4 "DNP" H 9800 5750 50  0001 C CNN "DNP"
	1    9800 5750
	0    1    1    0   
$EndComp
$Comp
L Connector:TestPoint TP9
U 1 1
P 9800 5900
F 0 "TP9" V 9800 6088 50  0000 L CNN
F 1 "TestPoint" V 9845 6088 50  0001 L CNN
F 2 "TestPoint:TestPoint_THTPad_D2.0mm_Drill1.0mm" H 10000 5900 50  0001 C CNN
F 3 "~" H 10000 5900 50  0001 C CNN
F 4 "DNP" H 9800 5900 50  0001 C CNN "DNP"
	1    9800 5900
	0    1    1    0   
$EndComp
$Comp
L Connector_Generic_MountingPin:Conn_01x40_MountingPin J1
U 1 1
P 5600 2800
F 0 "J1" H 5518 4917 50  0000 C CNN
F 1 "FH12-40S-0.5SH" H 5518 4826 50  0000 C CNN
F 2 "Connector_FFC-FPC:Hirose_FH12-40S-0.5SH_1x40-1MP_P0.50mm_Horizontal" H 5600 2800 50  0001 C CNN
F 3 "~" H 5600 2800 50  0001 C CNN
F 4 "FH12-40S-0.5SH" H 5600 2800 50  0001 C CNN "Part"
	1    5600 2800
	-1   0    0    -1  
$EndComp
$Comp
L project:R_Pack04 RN3
U 1 1
P 6500 2800
F 0 "RN3" V 6700 2700 50  0000 C CNN
F 1 "33" V 6700 2900 50  0000 C CNN
F 2 "Resistor_SMD:R_Array_Convex_4x0603" V 6775 2800 50  0001 C CNN
F 3 "~" H 6500 2800 50  0001 C CNN
F 4 "YC164-JR-0733RL" H 6500 2800 50  0001 C CNN "Part"
	1    6500 2800
	0    1    1    0   
$EndComp
$Comp
L project:R_Pack04 RN5
U 1 1
P 6500 4100
F 0 "RN5" V 6200 4000 50  0000 C CNN
F 1 "33" V 6200 4200 50  0000 C CNN
F 2 "Resistor_SMD:R_Array_Convex_4x0603" V 6775 4100 50  0001 C CNN
F 3 "~" H 6500 4100 50  0001 C CNN
F 4 "YC164-JR-0733RL" H 6500 4100 50  0001 C CNN "Part"
	1    6500 4100
	0    1    1    0   
$EndComp
$Comp
L Device:C_Small C6
U 1 1
P 3800 3950
F 0 "C6" H 3892 3996 50  0000 L CNN
F 1 "100nF" H 3892 3905 50  0000 L CNN
F 2 "Capacitor_SMD:C_0805_2012Metric" H 3800 3950 50  0001 C CNN
F 3 "~" H 3800 3950 50  0001 C CNN
F 4 "" H 3800 3950 50  0001 C CNN "Part"
	1    3800 3950
	1    0    0    -1  
$EndComp
$Comp
L Device:C_Small C5
U 1 1
P 3400 3950
F 0 "C5" H 3308 3996 50  0000 R CNN
F 1 "100nF" H 3308 3905 50  0000 R CNN
F 2 "Capacitor_SMD:C_0805_2012Metric" H 3400 3950 50  0001 C CNN
F 3 "~" H 3400 3950 50  0001 C CNN
F 4 "" H 3400 3950 50  0001 C CNN "Part"
	1    3400 3950
	1    0    0    -1  
$EndComp
$Comp
L Jumper:SolderJumper_2_Open JP1
U 1 1
P 8350 1600
F 0 "JP1" H 8350 1713 50  0000 C CNN
F 1 "SolderJumper_2_Open" H 8350 1714 50  0001 C CNN
F 2 "Jumper:SolderJumper-2_P1.3mm_Open_TrianglePad1.0x1.5mm" H 8350 1600 50  0001 C CNN
F 3 "~" H 8350 1600 50  0001 C CNN
	1    8350 1600
	1    0    0    -1  
$EndComp
$Comp
L project:TCAN1042 U2
U 1 1
P 3600 4650
F 0 "U2" H 3800 4400 50  0000 L CNN
F 1 "TCAN1042V" H 3800 4300 50  0000 L CNN
F 2 "Package_SO:SOIC-8_3.9x4.9mm_P1.27mm" H 3600 4150 50  0001 C CNN
F 3 "" H 3600 4650 50  0001 C CNN
F 4 "TCAN1042V" H 3600 4650 50  0001 C CNN "Part"
	1    3600 4650
	1    0    0    -1  
$EndComp
$Comp
L Device:R_Small R4
U 1 1
P 2300 4400
F 0 "R4" H 2359 4491 50  0000 L CNN
F 1 "120" H 2359 4400 50  0000 L CNN
F 2 "Resistor_SMD:R_0805_2012Metric" H 2300 4400 50  0001 C CNN
F 3 "~" H 2300 4400 50  0001 C CNN
F 4 "120Ω 0805" H 2300 4400 50  0001 C CNN "Part"
F 5 "DNP" H 2359 4309 50  0000 L CNN "DNP"
	1    2300 4400
	1    0    0    -1  
$EndComp
$Comp
L project:TPS61165 U1
U 1 1
P 9250 2100
F 0 "U1" H 9250 2465 50  0000 C CNN
F 1 "TPS61165" H 9250 2374 50  0000 C CNN
F 2 "Package_TO_SOT_SMD:SOT-23-6" H 9250 2600 50  0001 C CNN
F 3 "~" H 9200 2550 50  0001 C CNN
F 4 "TPS61165DBV" H 9250 2100 50  0001 C CNN "Part"
	1    9250 2100
	1    0    0    -1  
$EndComp
$Comp
L Device:D_Schottky D1
U 1 1
P 9850 1600
F 0 "D1" H 9850 1383 50  0000 C CNN
F 1 "MBR0540" H 9850 1474 50  0000 C CNN
F 2 "Diode_SMD:D_SOD-123" H 9850 1600 50  0001 C CNN
F 3 "~" H 9850 1600 50  0001 C CNN
F 4 "MBR0540" H 9850 1600 50  0001 C CNN "Part"
	1    9850 1600
	-1   0    0    1   
$EndComp
$Comp
L Device:C_Small C4
U 1 1
P 8900 2400
F 0 "C4" H 8809 2446 50  0000 R CNN
F 1 "220nF" H 8809 2355 50  0000 R CNN
F 2 "Capacitor_SMD:C_0805_2012Metric" H 8900 2400 50  0001 C CNN
F 3 "~" H 8900 2400 50  0001 C CNN
	1    8900 2400
	1    0    0    -1  
$EndComp
$Comp
L project:R_Pack04 RN2
U 1 1
P 6500 2400
F 0 "RN2" V 6200 2300 50  0000 C CNN
F 1 "33" V 6200 2500 50  0000 C CNN
F 2 "Resistor_SMD:R_Array_Convex_4x0603" V 6775 2400 50  0001 C CNN
F 3 "~" H 6500 2400 50  0001 C CNN
F 4 "YC164-JR-0733RL" H 6500 2400 50  0001 C CNN "Part"
	1    6500 2400
	0    1    1    0   
$EndComp
$Comp
L project:R_Pack04 RN4
U 1 1
P 6500 3500
F 0 "RN4" V 6200 3400 50  0000 C CNN
F 1 "33" V 6200 3600 50  0000 C CNN
F 2 "Resistor_SMD:R_Array_Convex_4x0603" V 6775 3500 50  0001 C CNN
F 3 "~" H 6500 3500 50  0001 C CNN
F 4 "YC164-JR-0733RL" H 6500 3500 50  0001 C CNN "Part"
	1    6500 3500
	0    1    1    0   
$EndComp
$Comp
L project:R_Pack04 RN1
U 1 1
P 6500 1800
F 0 "RN1" V 6200 1700 50  0000 C CNN
F 1 "33" V 6200 1900 50  0000 C CNN
F 2 "Resistor_SMD:R_Array_Convex_4x0603" V 6775 1800 50  0001 C CNN
F 3 "~" H 6500 1800 50  0001 C CNN
F 4 "YC164-JR-0733RL" H 6500 1800 50  0001 C CNN "Part"
	1    6500 1800
	0    1    1    0   
$EndComp
$Comp
L Device:C_Small C3
U 1 1
P 10100 1700
F 0 "C3" H 10192 1746 50  0000 L CNN
F 1 "10uF" H 10192 1655 50  0000 L CNN
F 2 "Capacitor_SMD:C_1210_3225Metric" H 10138 1550 50  0001 C CNN
F 3 "~" H 10100 1700 50  0001 C CNN
F 4 "" H 10100 1700 50  0001 C CNN "Part"
F 5 "50V" H 10192 1609 50  0001 L CNN "Comment"
	1    10100 1700
	1    0    0    -1  
$EndComp
$Comp
L Connector_Generic:Conn_01x02 J3
U 1 1
P 1600 6400
F 0 "J3" H 1680 6396 50  0000 L CNN
F 1 "Mini_SPOX" H 1680 6301 50  0000 L CNN
F 2 "Connector_Molex:Molex_SPOX_5268-02A_1x02_P2.50mm_Horizontal" H 1600 6400 50  0001 C CNN
F 3 "~" H 1600 6400 50  0001 C CNN
F 4 "22057025" H 1600 6400 50  0001 C CNN "Part"
	1    1600 6400
	-1   0    0    -1  
$EndComp
$Comp
L Device:L L1
U 1 1
P 9250 1600
F 0 "L1" V 9440 1600 50  0000 C CNN
F 1 "22uH" V 9349 1600 50  0000 C CNN
F 2 "Inductor_SMD:L_Bourns-SRN4018" H 9250 1600 50  0001 C CNN
F 3 "~" H 9250 1600 50  0001 C CNN
F 4 "SRN4018-220M" V 9250 1600 50  0001 C CNN "Part"
	1    9250 1600
	0    -1   -1   0   
$EndComp
$Comp
L Regulator_Switching:TPS562200 U3
U 1 1
P 3900 6500
F 0 "U3" H 3900 6867 50  0000 C CNN
F 1 "TPS562200" H 3900 6776 50  0000 C CNN
F 2 "Package_TO_SOT_SMD:SOT-23-6" H 3950 6250 50  0001 L CNN
F 3 "http://www.ti.com/lit/ds/symlink/tps563200.pdf" H 3900 6500 50  0001 C CNN
F 4 "TPS562200DDC" H 3900 6500 50  0001 C CNN "Part"
	1    3900 6500
	1    0    0    -1  
$EndComp
$Comp
L Device:C_Small C7
U 1 1
P 4500 6500
F 0 "C7" V 4450 6450 50  0000 R CNN
F 1 "0.1uF" V 4450 6550 50  0000 L CNN
F 2 "Capacitor_SMD:C_0805_2012Metric" H 4500 6500 50  0001 C CNN
F 3 "~" H 4500 6500 50  0001 C CNN
	1    4500 6500
	0    1    1    0   
$EndComp
$Comp
L Device:L L2
U 1 1
P 4950 6400
F 0 "L2" V 5140 6400 50  0000 C CNN
F 1 "4.7uH" V 5049 6400 50  0000 C CNN
F 2 "Inductor_SMD:L_Bourns-SRN4018" H 4950 6400 50  0001 C CNN
F 3 "~" H 4950 6400 50  0001 C CNN
F 4 "SRN4018-4R7M" H 4950 6400 50  0001 C CNN "Part"
	1    4950 6400
	0    -1   -1   0   
$EndComp
$Comp
L Device:R_Small R5
U 1 1
P 5100 6500
F 0 "R5" H 5159 6546 50  0000 L CNN
F 1 "56k" H 5159 6455 50  0000 L CNN
F 2 "Resistor_SMD:R_0805_2012Metric" H 5100 6500 50  0001 C CNN
F 3 "~" H 5100 6500 50  0001 C CNN
	1    5100 6500
	1    0    0    -1  
$EndComp
$Comp
L Device:R_Small R6
U 1 1
P 5100 6700
F 0 "R6" H 5159 6746 50  0000 L CNN
F 1 "10k" H 5159 6655 50  0000 L CNN
F 2 "Resistor_SMD:R_0805_2012Metric" H 5100 6700 50  0001 C CNN
F 3 "~" H 5100 6700 50  0001 C CNN
	1    5100 6700
	1    0    0    -1  
$EndComp
$Comp
L Device:C C11
U 1 1
P 5600 6600
F 0 "C11" H 5600 6700 50  0000 L CNN
F 1 "22uF" H 5600 6500 50  0000 L CNN
F 2 "Capacitor_SMD:C_0805_2012Metric" H 5638 6450 50  0001 C CNN
F 3 "~" H 5600 6600 50  0001 C CNN
	1    5600 6600
	1    0    0    -1  
$EndComp
$Comp
L Device:C C10
U 1 1
P 5400 6600
F 0 "C10" H 5400 6700 50  0000 L CNN
F 1 "22uF" H 5400 6500 50  0000 L CNN
F 2 "Capacitor_SMD:C_0805_2012Metric" H 5438 6450 50  0001 C CNN
F 3 "~" H 5400 6600 50  0001 C CNN
	1    5400 6600
	1    0    0    -1  
$EndComp
$Comp
L Device:C C9
U 1 1
P 3200 6600
F 0 "C9" H 3200 6700 50  0000 L CNN
F 1 "10uF" H 3200 6500 50  0000 L CNN
F 2 "Capacitor_SMD:C_1206_3216Metric" H 3238 6450 50  0001 C CNN
F 3 "~" H 3200 6600 50  0001 C CNN
F 4 "25V" H 3200 6600 50  0001 C CNN "Comment"
	1    3200 6600
	1    0    0    -1  
$EndComp
$Comp
L Device:C C8
U 1 1
P 3000 6600
F 0 "C8" H 3000 6700 50  0000 L CNN
F 1 "10uF" H 3000 6500 50  0000 L CNN
F 2 "Capacitor_SMD:C_1206_3216Metric" H 3038 6450 50  0001 C CNN
F 3 "~" H 3000 6600 50  0001 C CNN
F 4 "25V" H 3000 6600 50  0001 C CNN "Comment"
	1    3000 6600
	1    0    0    -1  
$EndComp
$Comp
L Device:R_Small R2
U 1 1
P 10450 2200
F 0 "R2" H 10509 2246 50  0000 L CNN
F 1 "3.3" H 10509 2155 50  0000 L CNN
F 2 "Resistor_SMD:R_0805_2012Metric" H 10450 2200 50  0001 C CNN
F 3 "~" H 10450 2200 50  0001 C CNN
F 4 "" H 10450 2200 50  0001 C CNN "Part"
	1    10450 2200
	1    0    0    -1  
$EndComp
$Comp
L Device:C_Small C1
U 1 1
P 5150 1300
F 0 "C1" H 5242 1346 50  0000 L CNN
F 1 "100nF" H 5242 1255 50  0000 L CNN
F 2 "Capacitor_SMD:C_0805_2012Metric" H 5150 1300 50  0001 C CNN
F 3 "~" H 5150 1300 50  0001 C CNN
F 4 "" H 5150 1300 50  0001 C CNN "Part"
	1    5150 1300
	1    0    0    -1  
$EndComp
Text Label 8750 5600 0    50   ~ 0
V_IN
$EndSCHEMATC
